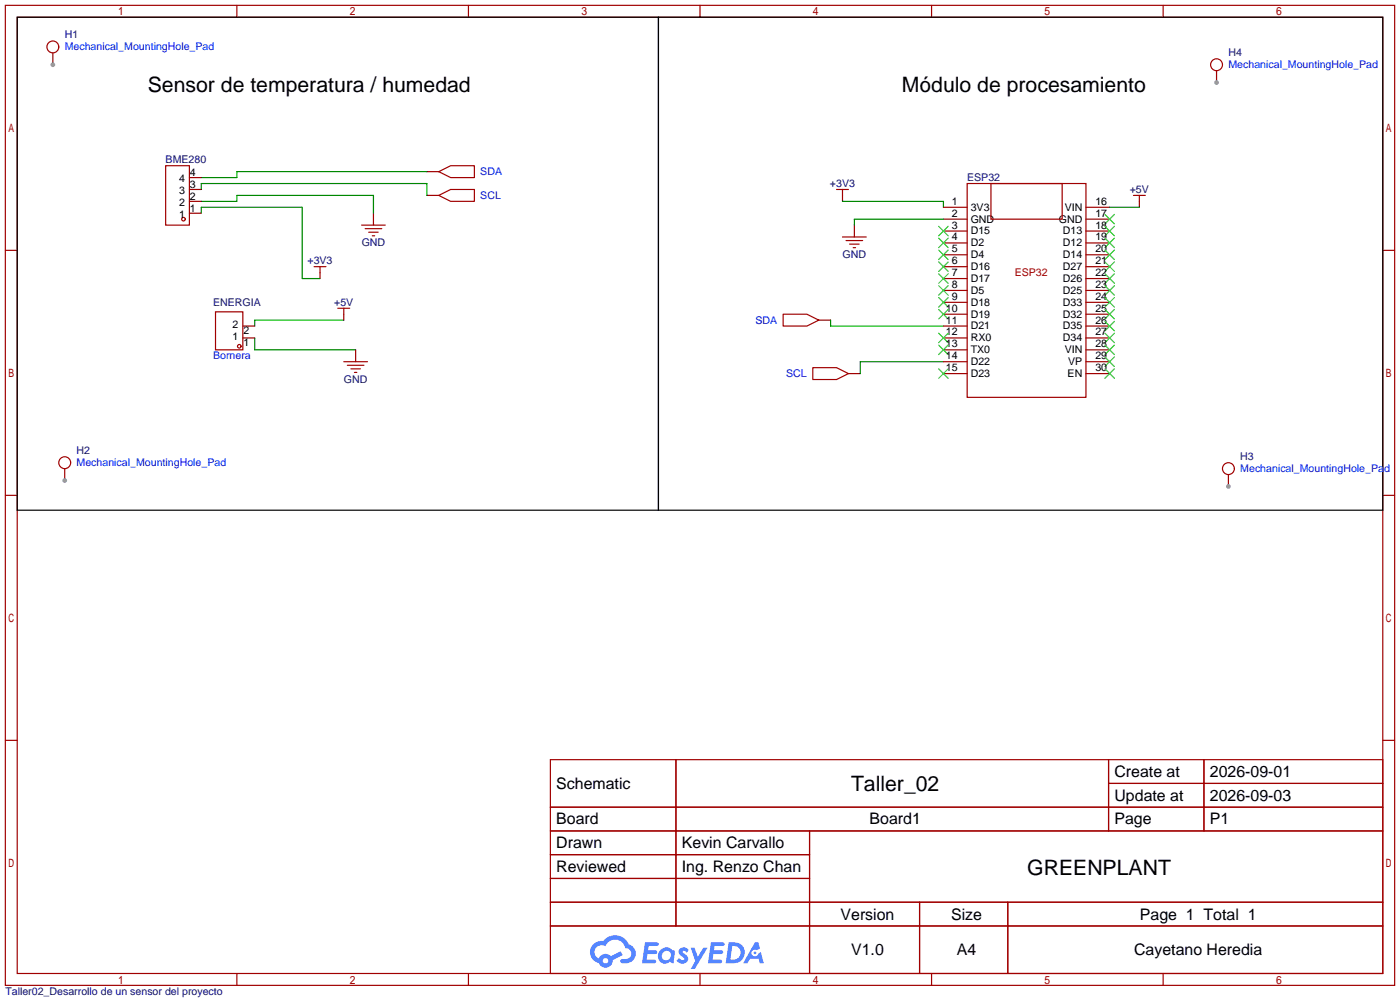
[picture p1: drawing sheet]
<svg xmlns="http://www.w3.org/2000/svg" width="299mm" height="214mm" viewBox="0 0 299 214" stroke-linecap="round" stroke-linejoin="round" font-family="sans-serif">
<g fill="none" stroke="#a10000" stroke-width=".25">
<path d="M1.1 1.1h297.2v209.6h-297.2zM3.7 3.7h292.1v204.5h-292.1zM50.7 1.1v2.6M100.2 1.1v2.6M149.7 1.1v2.6M199.3 1.1v2.6M248.8 1.1v2.6M1.1 53.5h2.6M295.8 53.5h2.5M1.1 105.9h2.6M295.8 105.9h2.5M1.1 158.3h2.6"/>
<path d="M295.8 158.3h2.5M117.7 162.4h178.1v45.8h-178.1zM117.7 172.6h178.1M117.7 177.7h178.1M144.6 162.4v35.6M173.2 177.7v30.5M237.1 162.4v15.3M237.1 167.5h58.7M257.5 162.4v15.3M117.7 182.8h55.5M117.7 192.9h178.1M117.7 187.8h55.5"/>
<path d="M117.7 198h178.1M196.7 192.9v15.3M215.6 192.9v15.3M50.7 208.2v2.5M100.2 208.2v2.5M149.7 208.2v2.5M199.3 208.2v2.5M248.8 208.2v2.5"/>
</g>
<g fill="#5487ff">
<path d="M145.5 202.8a1.3 1.3 0 0 1 1.8 .3l-.4 .6a.54 .54 0 0 0-.9-.2l.1 .2a1.28 1.28 0 0 1 .8 2 1.53 1.53 0 0 1-2.2-.3l.5-.6 .8 .5a.31 .31 0 0 0 .4-.3 .31 .31 0 0 0-.3-.3 1.12 1.12 0 0 1-.6-1.9z"/>
<path d="M147.7 202.7h.9l.7 1.9 1.1-1.9h.9l-2.7 4.5h-.9l1-1.7z"/>
<path d="M138 201.5h1.6a1.31 1.31 0 0 1 1.2 .2 .4 .4 0 0 1-.3 .6h-1.8l-.1 .9h1.6a.4 .4 0 0 1 .4 .4 .4 .4 0 0 1-.4 .4h-1.7l-.2 1.2h1.4a.46 .46 0 0 1 .5 .1 .46 .46 0 0 1 .1 .5l-.3 .2h-2.7z"/>
<path d="M152.1 201.5h1.6a1.32 1.32 0 0 1 1.3 .2 .39 .39 0 0 1-.4 .6h-1.7l-.2 .9h1.7a.4 .4 0 0 1 .3 .4 .4 .4 0 0 1-.4 .4h-1.7l-.2 1.2h1.4a.46 .46 0 0 1 .5 .1 .46 .46 0 0 1 .1 .5l-.3 .2h-2.7z"/>
<path d="M161.5 201.5h.7l.4 1.3-.7 .4a.75 .75 0 0 0-1.1 .3 .75 .75 0 0 0 .5 1 .75 .75 0 0 0 .9-.6l.6-.3 .6 2.4h-.9l-.2-1h-1.9l-.5 1h-.9z"/>
<path d="M155.9 201.5l-.7 4.5h1.5a2.27 2.27 0 0 0 2.6-2.3 2.27 2.27 0 0 0-2.7-2.2zM156.6 202.3a1.5 1.5 0 0 1 1.8 1.5 1.5 1.5 0 0 1-1.9 1.4h-.3z"/>
<path d="M141.3 203.1a1.6 1.6 0 0 0-.3 2.3 1.6 1.6 0 0 0 2.3 .2l.8 .4 .3-2.5-.2-.3h-.4a1.58 1.58 0 0 0-2.5-.1zM141.9 203.6a.98 .98 0 0 1 1.6 .5 .98 .98 0 0 1-1.1 1.2 .94 .94 0 0 1-.8-.6 .94 .94 0 0 1 .3-1.1z"/>
<path d="M126.9 201.9a2.37 2.37 0 0 0 1.2 4 1.54 1.54 0 0 0 1.7 1 1.54 1.54 0 0 0 1.3-1.6l2.1-1.1-.5-.8-2 1.1a1.57 1.57 0 0 0-2.6 .4 1.5 1.5 0 0 1-.8-2.1 1.5 1.5 0 0 1 2.2-.5 2.23 2.23 0 0 1 2.3-1.4 2.23 2.23 0 0 1 2 1.8 1.16 1.16 0 0 1 1.2 1.1 1.16 1.16 0 0 1-1 1.3h-.7a.47 .47 0 0 0-.6 .3 .47 .47 0 0 0 .4 .6 2.17 2.17 0 0 0 2.5-1 2.17 2.17 0 0 0-.3-2.7l-.8-.4a3.2 3.2 0 0 0-5.4-.7l-1.2 .1zM129 205.4a.58 .58 0 0 1 1.1 0 .58 .58 0 0 1-1.1 0z"/>
<circle cx="161.5" cy="203.8" r=".28"/>
</g>
<path d="M3.7 3.7h137.1v105.4h-137.1zM140.8 3.7h155v105.4h-155z" fill="none" stroke="#000" stroke-width=".25"/>
<g fill="none" stroke="#870000" stroke-width=".25">
<path d="M260.2 15.1v2.6M40.5 38h2.6M91.3 36.7h2.6M40.5 45.6h2.6M40.5 43.1h2.6M40.5 40.5h2.6M68.5 58.3v1.3M79.9 45.6v2.5M91.3 41.8h2.6M180.2 41.8v1.3M182.8 48.1v2.6M201.8 44.3h5.1"/>
<path d="M201.8 46.9h5.1M201.8 49.4h5.1M201.8 51.9h5.1M201.8 54.5h5.1M201.8 57h5.1M201.8 59.6h5.1M232.3 44.3h5.1M232.3 46.9h5.1M232.3 49.4h5.1M232.3 51.9h5.1M232.3 54.5h5.1M232.3 57h5.1"/>
<path d="M232.3 59.6h5.1M243.7 43.1v1.2M51.9 72.3h2.6M51.9 69.7h2.6M73.5 67.2v1.3M76.1 74.8v2.5M175.1 68.5h2.6M181.5 79.9h2.5M201.8 79.9h5.1M201.8 72.3h5.1M201.8 69.7h5.1M201.8 62.1h5.1"/>
<path d="M201.8 64.6h5.1M201.8 67.2h5.1M201.8 74.8h5.1M201.8 77.3h5.1M232.3 79.9h5.1M232.3 72.3h5.1M232.3 69.7h5.1M232.3 62.1h5.1M232.3 64.6h5.1M232.3 67.2h5.1M232.3 74.8h5.1M232.3 77.3h5.1"/>
</g>
<g fill="none" stroke="#a10000" stroke-width=".25">
<path d="M35.4 35.4h5.1v12.7h-5.1zM93.9 36.7l2.5-1.3h5.1v2.6h-5.1zM206.9 39.2h25.4v45.8h-25.4zM212 39.2h15.2v7.7h-15.2zM67.2 57h2.5M68.5 57v1.3M77.3 48.1h5.1M78.1 48.9h3.6M78.9 49.7h2M79.6 50.4h.5M93.9 41.8l2.5-1.3h5.1v2.6h-5.1zM178.9 40.5h2.6"/>
<path d="M180.2 50.7h5.1M180.2 40.5v1.3M181 51.4h3.5M181.7 52.2h2.1M182.5 53h.5M242.4 41.8h2.6M243.7 41.8v1.3M46.1 66.7h5.8v8.1h-5.8zM72.3 65.9h2.5M73.5 65.9v1.3M73.5 77.3h5.1M74.3 78.1h3.6"/>
<path d="M75.1 78.9h2M75.8 79.6h.5M167.5 67.2h5.1l2.5 1.3-2.5 1.2h-5.1zM173.9 78.6h5l2.6 1.3-2.6 1.3h-5z"/>
<circle cx="39.2" cy="46.9" r=".38"/>
<circle cx="51.2" cy="74" r=".38"/>
</g>
<path d="M91.3 36.7h-40.6v1.3h-7.6M43.1 45.6v-1.3h21.5v15.3h3.9M43.1 40.5v-1.3h48.2v2.6M43.1 43.1h7.6v-1.3h29.2v3.8M180.2 43.1h21.6v1.2M201.8 46.9h-19v1.2M237.4 44.3h6.3M54.5 72.3v2.5h21.6M73.5 68.5h-19v1.2M177.7 68.5v1.2h24.1M201.8 77.3h-17.8v2.6" fill="none" stroke="#008700" stroke-width=".25"/>
<g fill="none" stroke="#3c3" stroke-width=".25">
<path d="M200.8 48.4l2 2M200.8 50.9l2 2.1M200.8 53.5l2 2M200.8 56l2 2M200.8 58.5l2 2.1M202.8 48.4l-2 2M202.8 50.9l-2 2.1M202.8 53.5l-2 2M202.8 56l-2 2M202.8 58.5l-2 2.1M236.3 45.8l2.1 2.1M236.3 48.4l2.1 2"/>
<path d="M236.3 50.9l2.1 2.1M236.3 53.5l2.1 2M236.3 56l2.1 2M236.3 58.5l2.1 2.1M238.4 45.8l-2.1 2.1M238.4 48.4l-2.1 2M238.4 50.9l-2.1 2.1M238.4 53.5l-2.1 2M238.4 56l-2.1 2M238.4 58.5l-2.1 2.1M200.8 61.1l2 2M200.8 63.6l2 2.1"/>
<path d="M200.8 66.2l2 2M200.8 71.2l2 2.1M200.8 73.8l2 2M200.8 78.9l2 2M202.8 61.1l-2 2M202.8 63.6l-2 2.1M202.8 66.2l-2 2M202.8 71.2l-2 2.1M202.8 73.8l-2 2M202.8 78.9l-2 2M236.3 61.1l2.1 2M236.3 63.6l2.1 2.1"/>
<path d="M236.3 66.2l2.1 2M236.3 68.7l2.1 2M236.3 71.2l2.1 2.1M236.3 73.8l2.1 2M236.3 76.3l2.1 2.1M236.3 78.9l2.1 2M238.4 61.1l-2.1 2M238.4 63.6l-2.1 2.1M238.4 66.2l-2.1 2M238.4 68.7l-2.1 2M238.4 71.2l-2.1 2.1M238.4 73.8l-2.1 2"/>
<path d="M238.4 76.3l-2.1 2.1M238.4 78.9l-2.1 2"/>
</g>
<circle cx="260.2" cy="17.7" r=".51" fill="#999"/>
<circle cx="260.2" cy="13.8" r="1.27" fill="none" stroke="#a10000" stroke-width=".25"/>
<path d="M262.8 101.5v2.5" fill="none" stroke="#870000" stroke-width=".25"/>
<circle cx="262.8" cy="104" r=".51" fill="#999"/>
<circle cx="262.8" cy="100.2" r="1.27" fill="none" stroke="#a10000" stroke-width=".25"/>
<path d="M13.8 100.2v2.5" fill="none" stroke="#870000" stroke-width=".25"/>
<circle cx="13.8" cy="102.7" r=".51" fill="#999"/>
<circle cx="13.8" cy="98.9" r="1.27" fill="none" stroke="#a10000" stroke-width=".25"/>
<path d="M11.3 11.3v2.5" fill="none" stroke="#870000" stroke-width=".25"/>
<circle cx="11.3" cy="13.8" r=".51" fill="#999"/>
<circle cx="11.3" cy="10" r="1.27" fill="none" stroke="#a10000" stroke-width=".25"/>
<g font-size="4.5">
<text x="31.6" y="19.6">Sensor de temperatura / humedad</text>
<text x="192.9" y="19.6">Módulo de procesamiento</text>
<text x="182" y="169.2">Taller_02</text>
<text x="219.7" y="187">GREENPLANT</text>
</g>
<g font-size="3.4">
<text x="238.4" y="166.1">Create at</text>
<text x="258.8" y="166.1">2026-09-01</text>
<text x="119" y="168.7">Schematic</text>
<text x="238.4" y="171.2">Update at</text>
<text x="258.8" y="171.2">2026-09-03</text>
<text x="119" y="176.3">Board</text>
<text x="186" y="176.3">Board1</text>
<text x="238.4" y="176.3">Page</text>
<text x="258.8" y="176.3">P1</text>
<text x="119" y="181.4">Drawn</text>
<text x="145.9" y="181.4">Kevin Carvallo</text>
<text x="119" y="186.5">Reviewed</text>
<text x="145.9" y="186.5">Ing. Renzo Chan</text>
<text x="179.8" y="196.6">Version</text>
<text x="203.5" y="196.6">Size</text>
<text x="243.8" y="196.6">Page 1 Total 1</text>
<text x="182.1" y="204.2">V1.0</text>
<text x="204.7" y="204.2">A4</text>
<text x="242.6" y="204.2">Cayetano Heredia</text>
</g>
<g font-size="2.3" fill="#000080">
<text x="13.8" y="8.2">H1</text>
<text x="262.8" y="12">H4</text>
<text x="35.4" y="34.9">BME280</text>
<text x="177.5" y="40">+3V3</text>
<text x="206.9" y="38.7">ESP32</text>
<text x="241.7" y="41.2">+5V</text>
<text x="77.4" y="52.7">GND</text>
<text x="65.8" y="56.5">+3V3</text>
<text x="180.2" y="55.2">GND</text>
<text x="45.6" y="65.4">ENERGIA</text>
<text x="71.5" y="65.4">+5V</text>
<text x="73.6" y="81.9">GND</text>
<text x="16.4" y="97.1">H2</text>
<text x="265.3" y="98.4">H3</text>
<text x="1.1" y="212.7">Taller02_Desarrollo de un sensor del proyecto</text>
</g>
<g font-size="2.3" fill="#00f">
<text x="13.8" y="10.8">Mechanical_MountingHole_Pad</text>
<text x="262.8" y="14.6">Mechanical_MountingHole_Pad</text>
<text x="102.7" y="37.4">SDA</text>
<text x="102.7" y="42.5">SCL</text>
<text x="161.6" y="69.2">SDA</text>
<text x="45.6" y="76.8">Bornera</text>
<text x="168.2" y="80.6">SCL</text>
<text x="16.4" y="99.7">Mechanical_MountingHole_Pad</text>
<text x="265.3" y="100.9">Mechanical_MountingHole_Pad</text>
</g>
<g font-size="2.3">
<text x="38.3" y="41.5">3</text>
<text x="38.3" y="38.9">4</text>
<text x="40.6" y="40.2">3</text>
<text x="40.6" y="37.7">4</text>
<text x="38.3" y="46.6">1</text>
<text x="38.3" y="44">2</text>
<text x="40.6" y="45.3">1</text>
<text x="40.6" y="42.7">2</text>
<text x="203.6" y="43.8">1</text>
<text x="203.6" y="46.3">2</text>
<text x="207.6" y="45">3V3</text>
<text x="207.6" y="47.6">GND</text>
<text x="226.5" y="47.6">GND</text>
<text x="227.7" y="45">VIN</text>
<text x="234.3" y="43.8">16</text>
<text x="234.3" y="46.3">17</text>
<text x="203.6" y="48.9">3</text>
<text x="203.6" y="51.4">4</text>
<text x="203.6" y="53.9">5</text>
<text x="207.6" y="50.1">D15</text>
<text x="207.6" y="52.7">D2</text>
<text x="227.4" y="50.1">D13</text>
<text x="227.4" y="52.7">D12</text>
<text x="234.3" y="48.9">18</text>
<text x="234.3" y="51.4">19</text>
<text x="234.3" y="53.9">20</text>
<text x="203.6" y="56.5">6</text>
<text x="203.6" y="59">7</text>
<text x="207.6" y="55.2">D4</text>
<text x="207.6" y="57.7">D16</text>
<text x="227.4" y="55.2">D14</text>
<text x="227.4" y="57.7">D27</text>
<text x="234.3" y="56.5">21</text>
<text x="234.3" y="59">22</text>
<text x="203.6" y="61.6">8</text>
<text x="203.6" y="64.1">9</text>
<text x="207.6" y="60.3">D17</text>
<text x="207.6" y="62.8">D5</text>
<text x="207.6" y="65.4">D18</text>
<text x="227.4" y="60.3">D26</text>
<text x="227.4" y="62.8">D25</text>
<text x="227.4" y="65.4">D33</text>
<text x="234.3" y="61.6">23</text>
<text x="234.3" y="64.1">24</text>
<text x="49.7" y="70.2">2</text>
<text x="52.1" y="71.5">2</text>
<text x="202.3" y="66.6">10</text>
<text x="202.3" y="69.2">11</text>
<text x="202.3" y="71.7">12</text>
<text x="207.6" y="67.9">D19</text>
<text x="207.6" y="70.4">D21</text>
<text x="227.4" y="67.9">D32</text>
<text x="227.4" y="70.4">D35</text>
<text x="234.3" y="66.6">25</text>
<text x="234.3" y="69.2">26</text>
<text x="234.3" y="71.7">27</text>
<text x="49.7" y="72.8">1</text>
<text x="52.1" y="74">1</text>
<text x="202.3" y="74.3">13</text>
<text x="202.3" y="76.8">14</text>
<text x="207.6" y="73">RX0</text>
<text x="207.6" y="75.5">TX0</text>
<text x="227.4" y="73">D34</text>
<text x="227.7" y="75.5">VIN</text>
<text x="234.3" y="74.3">28</text>
<text x="234.3" y="76.8">29</text>
<text x="202.3" y="79.3">15</text>
<text x="207.6" y="78.1">D22</text>
<text x="207.6" y="80.6">D23</text>
<text x="228.4" y="80.6">EN</text>
<text x="228.5" y="78.1">VP</text>
<text x="234.3" y="79.3">30</text>
</g>
<text font-size="2.3" fill="#a00000" x="217" y="59">ESP32</text>
</svg>
